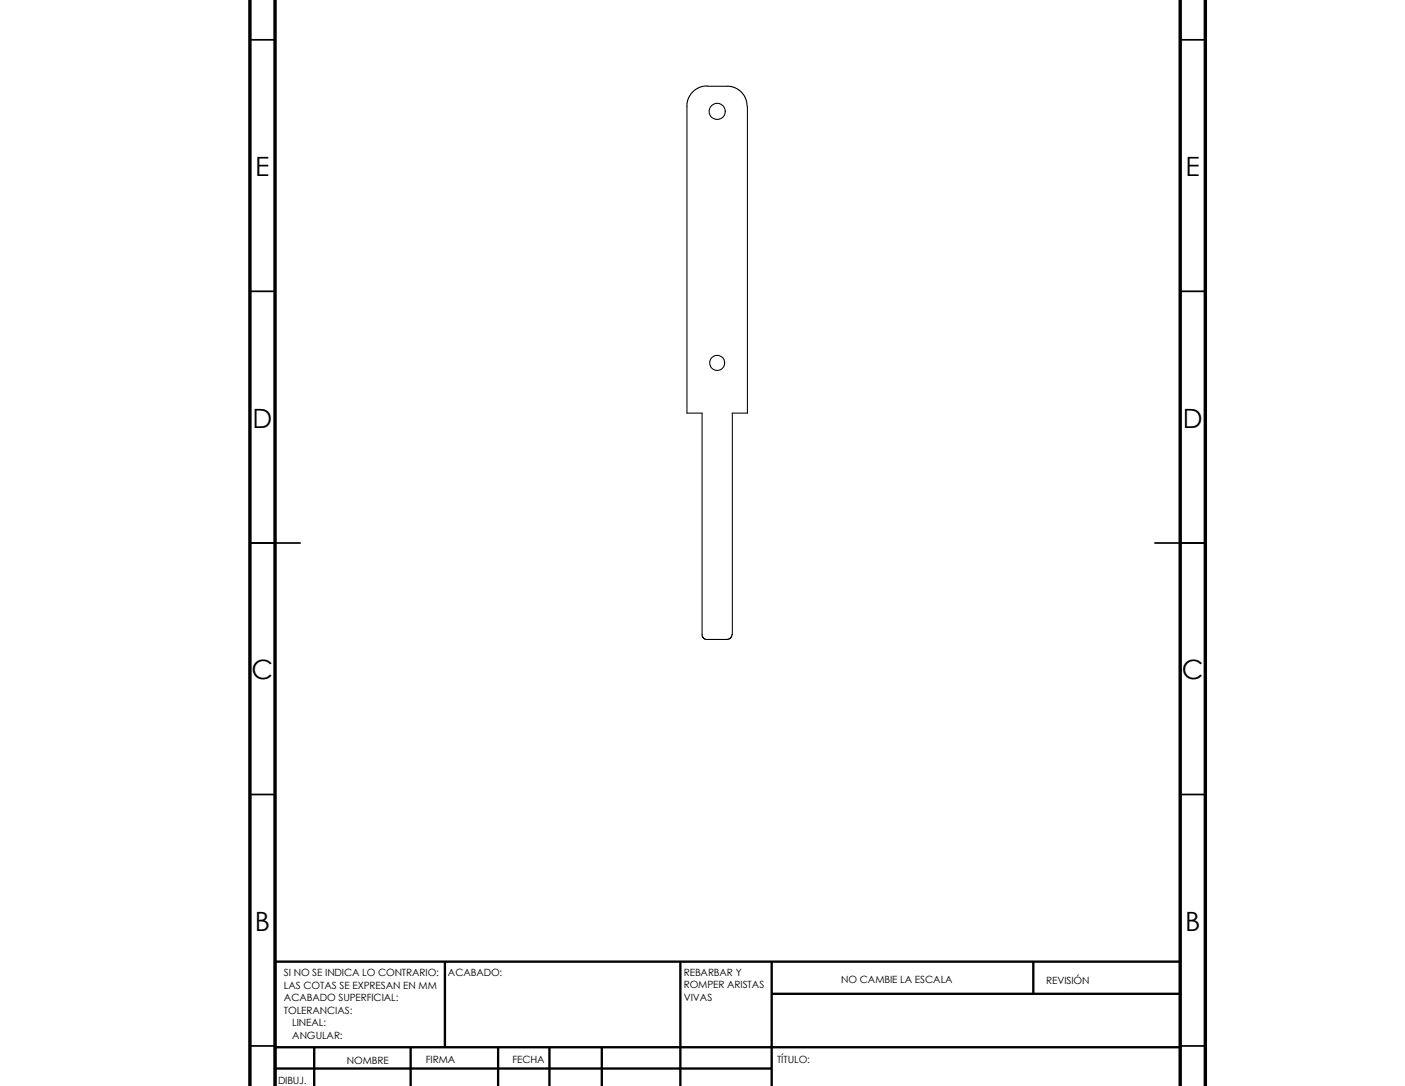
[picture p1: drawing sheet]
<svg xmlns="http://www.w3.org/2000/svg" width="279mm" height="216mm" viewBox="0 0 279 216" stroke-linecap="round" stroke-linejoin="round" font-family="sans-serif">
<path d="M49.7 7.9h5M234.7 7.9h5M49.7 57.9h5M234.7 57.9h5M49.7 107.9h10M229.7 107.9h10M49.7 157.9h5M234.7 157.9h5M49.7 207.9h5M234.7 207.9h5" fill="none" stroke="#000" stroke-width=".34"/>
<g fill="none" stroke="#000" stroke-width=".47">
<path d="M88.5 191.2v17M135.3 191.2v24.7M153.5 197.6h81.2M153.5 191.2v24.7M205.5 191.2v6.4M234.7 191.2h-180v24.7M54.7 212.4h98.8M54.7 208.2h180M62.5 208.2v7.7M81.7 208.2v7.7M99.1 208.2v7.7M109.3 208.2v7.7"/>
<path d="M119.7 208.2v7.7"/>
</g>
<path d="M49.7 -.1v216M54.7 -.1v216M234.7 -.1v216M239.7 0v215.9" fill="none" stroke="#000" stroke-width=".68" stroke-linecap="butt"/>
<g fill="none" stroke="#000" stroke-width=".21">
<path d="M140.6 17.1l-1.4 .2-1.1 .6-1 1.2-.5 1.5v61.5h3v44.3l.4 .6 .6 .2M140.6 17.1h4.5l1.1 .3 1 .7 .8 .9 .4 1 .2 1.1M148.6 21.1v61h-3v44.1M145.6 126.2l-.2 .5-.5 .4h-4.3"/>
<circle cx="142.6" cy="22.2" r="1.61"/>
<circle cx="142.6" cy="72.2" r="1.49"/>
</g>
<g font-size="5.3">
<text x="50.8" y="35">E</text>
<text x="235.8" y="35">E</text>
<text x="50.2" y="85">D</text>
<text x="235.2" y="85">D</text>
<text x="50" y="135">C</text>
<text x="235" y="135">C</text>
<text x="50.7" y="185">B</text>
<text x="235.7" y="185">B</text>
</g>
<g font-size="2">
<text x="56.5" y="194.1">SI NO SE INDICA LO CONTRARIO:</text>
<text x="56.5" y="196.6">LAS COTAS SE EXPRESAN EN MM</text>
<text x="89.1" y="194.1">ACABADO:</text>
<text x="136" y="194">REBARBAR Y</text>
<text x="136" y="196.5">ROMPER ARISTAS</text>
<text x="167.3" y="195.5">NO CAMBIE LA ESCALA</text>
<text x="208" y="195.7">REVISIÓN</text>
<text x="56.5" y="199.1">ACABADO SUPERFICIAL:</text>
<text x="56.5" y="201.5">TOLERANCIAS:</text>
<text x="136" y="199">VIVAS</text>
<text x="58.1" y="204">LINEAL:</text>
<text x="58.1" y="206.5">ANGULAR:</text>
<text x="55.3" y="215.6">DIBUJ.</text>
<text x="69" y="211.5">NOMBRE</text>
<text x="84.7" y="211.4">FIRMA</text>
<text x="101.9" y="211.4">FECHA</text>
<text x="154.5" y="211.4">TÍTULO:</text>
</g>
</svg>
